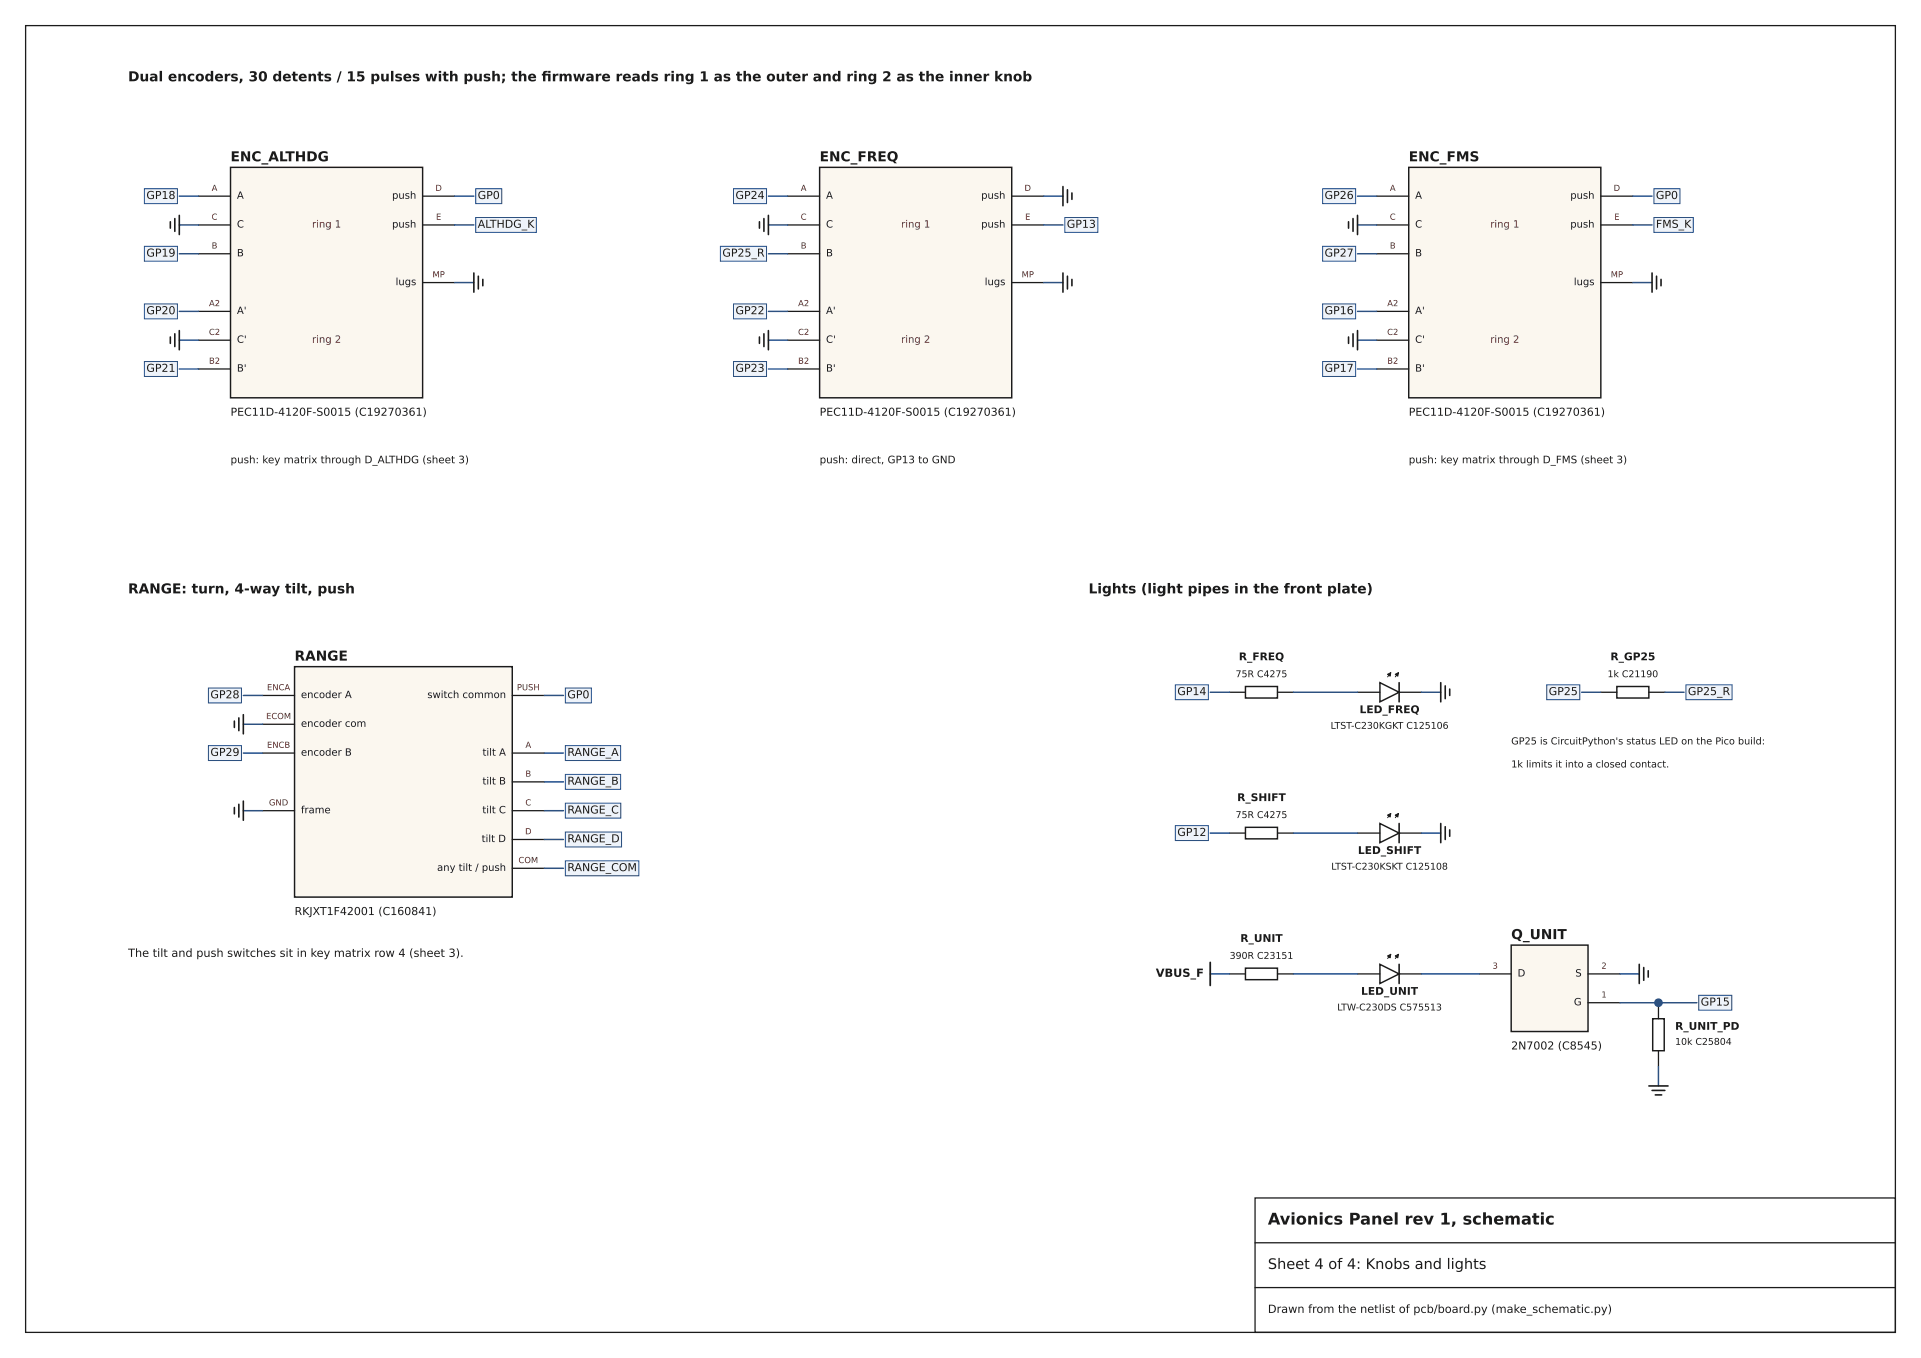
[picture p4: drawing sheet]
<svg xmlns="http://www.w3.org/2000/svg" width="420mm" height="297mm" viewBox="0 0 420 297" stroke-linecap="round" stroke-linejoin="round" font-family="sans-serif">
<path d="M5.6 5.6h408.8v285.8h-408.8zM274.4 262h140v29.4h-140z" fill="none" stroke="#1b1b1b" stroke-width=".28"/>
<g fill="#fbf7ef" stroke="#1b1b1b" stroke-width=".32">
<path d="M50.4 36.6h42v50.4h-42z"/>
<path d="M179.2 36.6h42v50.4h-42z"/>
<path d="M308 36.6h42v50.4h-42z"/>
<path d="M64.4 145.8h47.6v50.4h-47.6z"/>
</g>
<path d="M272.3 150.1h7v2.6h-7z" fill="none" stroke="#1b1b1b" stroke-width=".32"/>
<path d="M301.7 149.3l4.2 2.1-4.2 2.1z" fill="#fff" stroke="#1b1b1b" stroke-width=".32"/>
<path d="M272.3 180.9h7v2.6h-7z" fill="none" stroke="#1b1b1b" stroke-width=".32"/>
<path d="M301.7 180.1l4.2 2.1-4.2 2.1z" fill="#fff" stroke="#1b1b1b" stroke-width=".32"/>
<path d="M272.3 211.7h7v2.6h-7z" fill="none" stroke="#1b1b1b" stroke-width=".32"/>
<path d="M301.7 210.9l4.2 2.1-4.2 2.1z" fill="#fff" stroke="#1b1b1b" stroke-width=".32"/>
<path d="M330.4 206.7h16.8v18.9h-16.8z" fill="#fbf7ef" stroke="#1b1b1b" stroke-width=".32"/>
<path d="M353.5 150.1h7v2.6h-7zM361.3 222.8h2.6v7h-2.6z" fill="none" stroke="#1b1b1b" stroke-width=".32"/>
<g fill="none" stroke="#1b1b1b" stroke-width=".28">
<path d="M43.4 42.9h7M43.4 49.2h7M43.4 55.5h7M92.4 42.9h7M92.4 49.2h7M172.2 42.9h7M172.2 49.2h7M172.2 55.5h7M221.2 42.9h7M221.2 49.2h7M301 42.9h7M301 49.2h7"/>
<path d="M301 55.5h7M350 42.9h7M350 49.2h7M43.4 68.1h7M43.4 74.4h7M92.4 61.8h7M172.2 68.1h7M172.2 74.4h7M221.2 61.8h7M301 68.1h7M301 74.4h7M350 61.8h7"/>
<path d="M43.4 80.7h7M172.2 80.7h7M301 80.7h7M57.4 152.1h7M57.4 158.4h7M112 152.1h7M268.8 151.4h3.5M279.3 151.4h3.5M296.8 151.4h4.9M305.9 151.4h4.9M350 151.4h3.5M360.5 151.4h3.5"/>
<path d="M57.4 164.7h7M57.4 177.3h7M112 164.7h7M112 177.3h7M112 171h7M112 183.6h7M112 189.9h7M268.8 182.2h3.5M279.3 182.2h3.5M296.8 182.2h4.9M305.9 182.2h4.9M268.8 213h3.5"/>
<path d="M279.3 213h3.5M296.8 213h4.9M305.9 213h4.9M323.4 213h7M347.2 213h7M347.2 219.3h7M362.6 219.3v3.5M362.6 229.8v3.5M274.4 271.8h140M274.4 281.6h140"/>
</g>
<g fill="none" stroke="#1f4e8c" stroke-width=".32">
<path d="M39.2 42.9h4.2M39.2 49.2h4.2M39.2 55.5h4.2M99.4 42.9h4.2M99.4 49.2h4.2M168 42.9h4.2M168 49.2h4.2M168 55.5h4.2M228.2 42.9h4.2M228.2 49.2h4.2M296.8 42.9h4.2M296.8 49.2h4.2"/>
<path d="M296.8 55.5h4.2M357 42.9h4.2M357 49.2h4.2M39.2 68.1h4.2M39.2 74.4h4.2M99.4 61.8h4.2M168 68.1h4.2M168 74.4h4.2M228.2 61.8h4.2M296.8 68.1h4.2M296.8 74.4h4.2M357 61.8h4.2"/>
<path d="M39.2 80.7h4.2M168 80.7h4.2M296.8 80.7h4.2M53.2 152.1h4.2M53.2 158.4h4.2M119 152.1h4.2M264.6 151.4h4.2M282.8 151.4h14M310.8 151.4h4.2M345.8 151.4h4.2M364 151.4h4.2M53.2 164.7h4.2"/>
<path d="M53.2 177.3h4.2M119 164.7h4.2M119 177.3h4.2M119 171h4.2M119 183.6h4.2M119 189.9h4.2M264.6 182.2h4.2M282.8 182.2h14M310.8 182.2h4.2M264.6 213h4.2M282.8 213h14M310.8 213h12.6"/>
<path d="M354.2 213h4.2M354.2 219.3h16.8M362.6 233.3v4.2"/>
</g>
<g fill="none" stroke="#1b1b1b" stroke-width=".35">
<path d="M37.2 48.5v1.4M38.2 47.8v2.8M39.2 47.1v4.2M103.6 59.7v4.2M166 48.5v1.4M167 47.8v2.8M168 47.1v4.2M232.4 40.8v4.2M232.4 59.7v4.2M233.4 41.5v2.8M234.4 42.2v1.4M294.8 48.5v1.4"/>
<path d="M295.8 47.8v2.8M296.8 47.1v4.2M361.2 59.7v4.2M37.2 73.7v1.4M38.2 73v2.8M39.2 72.3v4.2M104.6 60.4v2.8M105.6 61.1v1.4M166 73.7v1.4M167 73v2.8M168 72.3v4.2M233.4 60.4v2.8"/>
<path d="M234.4 61.1v1.4M294.8 73.7v1.4M295.8 73v2.8M296.8 72.3v4.2M362.2 60.4v2.8M363.2 61.1v1.4M51.2 157.7v1.4M52.2 157v2.8M53.2 156.3v4.2M305.9 149.3v4.2M315 149.3v4.2M316 150v2.8"/>
<path d="M317 150.7v1.4M51.2 176.6v1.4M52.2 175.9v2.8M53.2 175.2v4.2M305.9 180.1v4.2M315 180.1v4.2M316 180.8v2.8M317 181.5v1.4M305.9 210.9v4.2M358.4 210.9v4.2M359.4 211.6v2.8M360.4 212.3v1.4"/>
<path d="M360.5 237.5h4.2M361.2 238.5h2.8M361.9 239.5h1.4"/>
</g>
<path d="M264.6 210.5v5" fill="none" stroke="#1b1b1b" stroke-width=".39"/>
<g fill="#eef3fa" stroke="#1f4e8c" stroke-width=".22">
<path d="M31.6 41.3h7.2v3.2h-7.2z"/>
<path d="M31.6 53.9h7.2v3.2h-7.2z"/>
<path d="M31.6 66.5h7.2v3.2h-7.2z"/>
<path d="M31.6 79.1h7.2v3.2h-7.2z"/>
<path d="M104 41.3h5.7v3.2h-5.7z"/>
<path d="M104 47.6h13.3v3.2h-13.3z"/>
<path d="M160.4 41.3h7.2v3.2h-7.2z"/>
<path d="M157.5 53.9h10.1v3.2h-10.1z"/>
<path d="M160.4 66.5h7.2v3.2h-7.2z"/>
<path d="M160.4 79.1h7.2v3.2h-7.2z"/>
<path d="M232.8 47.6h7.2v3.2h-7.2z"/>
<path d="M289.2 41.3h7.2v3.2h-7.2z"/>
<path d="M289.2 53.9h7.2v3.2h-7.2z"/>
<path d="M289.2 66.5h7.2v3.2h-7.2z"/>
<path d="M289.2 79.1h7.2v3.2h-7.2z"/>
<path d="M361.6 41.3h5.7v3.2h-5.7z"/>
<path d="M361.6 47.6h8.6v3.2h-8.6z"/>
<path d="M45.6 150.5h7.2v3.2h-7.2z"/>
<path d="M45.6 163.1h7.2v3.2h-7.2z"/>
<path d="M123.6 150.5h5.7v3.2h-5.7z"/>
<path d="M123.6 163.1h12.1v3.2h-12.1z"/>
<path d="M123.6 169.4h12.1v3.2h-12.1z"/>
<path d="M123.6 175.7h12.1v3.2h-12.1z"/>
<path d="M123.6 182h12.3v3.2h-12.3z"/>
<path d="M123.6 188.3h16.1v3.2h-16.1z"/>
<path d="M257 149.8h7.2v3.2h-7.2z"/>
</g>
<path d="M304.1 147.1l-.7 .9M305.8 147.1l-.7 .9" fill="none" stroke="#1b1b1b" stroke-width=".22"/>
<g fill="#1b1b1b" stroke="#1b1b1b" stroke-width=".22">
<path d="M303.4 147.5l.7-.4-.2 .8z"/>
<path d="M305 147.5l.8-.4-.2 .8z"/>
</g>
<path d="M257 180.6h7.2v3.2h-7.2z" fill="#eef3fa" stroke="#1f4e8c" stroke-width=".22"/>
<path d="M304.1 177.9l-.7 .9M305.8 177.9l-.7 .9M304.1 208.7l-.7 .9M305.8 208.7l-.7 .9" fill="none" stroke="#1b1b1b" stroke-width=".22"/>
<g fill="#1b1b1b" stroke="#1b1b1b" stroke-width=".22">
<path d="M303.4 178.3l.7-.4-.2 .8z"/>
<path d="M305 178.3l.8-.4-.2 .8z"/>
<path d="M303.4 209.1l.7-.4-.2 .8z"/>
<path d="M305 209.1l.8-.4-.2 .8z"/>
</g>
<circle cx="362.6" cy="219.3" r=".77" fill="#1f4e8c" stroke="#1f4e8c" stroke-width=".35"/>
<g fill="#eef3fa" stroke="#1f4e8c" stroke-width=".22">
<path d="M371.4 217.7h7.2v3.2h-7.2z"/>
<path d="M338.2 149.8h7.2v3.2h-7.2z"/>
<path d="M368.6 149.8h10.1v3.2h-10.1z"/>
</g>
<text font-size="3.5" fill="#1b1b1b" x="277.2" y="267.8">Avionics Panel rev 1, schematic</text>
<text font-size="3.2" fill="#1b1b1b" x="277.2" y="277.5">Sheet 4 of 4: Knobs and lights</text>
<g font-size="3" fill="#1b1b1b">
<text x="28" y="17.8">Dual encoders, 30 detents / 15 pulses with push; the frmware reads ring 1 as the outer and ring 2 as the inner knob</text>
<text x="118.4" y="17.8">i</text>
<text x="50.4" y="35.3">ENC_ALTHDG</text>
<text x="179.2" y="35.3">ENC_FREQ</text>
<text x="308" y="35.3">ENC_FMS</text>
<text x="28" y="129.8">RANGE: turn, 4-way tilt, push</text>
<text x="238" y="129.8">Lights (light pipes in the front plate)</text>
<text x="64.4" y="144.5">RANGE</text>
<text x="330.4" y="205.4">Q_UNIT</text>
</g>
<g font-size="2.5" fill="#1b1b1b">
<text x="28" y="209.3">The tilt and push switches sit in key matrix row 4 (sheet 3).</text>
<text x="252.7" y="213.6">VBUS_F</text>
<text x="277.2" y="287.1">Drawn from the netlist of pcb/board.py (make_schematic.py)</text>
</g>
<g font-size="2.4" fill="#1b1b1b">
<text x="32" y="43.5">GP18</text>
<text x="104.4" y="43.5">GP0</text>
<text x="160.8" y="43.5">GP24</text>
<text x="289.6" y="43.5">GP26</text>
<text x="362" y="43.5">GP0</text>
<text x="104.4" y="49.8">ALTHDG_K</text>
<text x="233.2" y="49.8">GP13</text>
<text x="362" y="49.8">FMS_K</text>
<text x="32" y="56.1">GP19</text>
<text x="157.9" y="56.1">GP25_R</text>
<text x="289.6" y="56.1">GP27</text>
<text x="32" y="68.7">GP20</text>
<text x="160.8" y="68.7">GP22</text>
<text x="289.6" y="68.7">GP16</text>
<text x="32" y="81.3">GP21</text>
<text x="160.8" y="81.3">GP23</text>
<text x="289.6" y="81.3">GP17</text>
<text x="50.4" y="90.9">PEC11D-4120F-S0015 (C19270361)</text>
<text x="179.2" y="90.9">PEC11D-4120F-S0015 (C19270361)</text>
<text x="308" y="90.9">PEC11D-4120F-S0015 (C19270361)</text>
<text x="46" y="152.7">GP28</text>
<text x="124" y="152.7">GP0</text>
<text x="257.4" y="152">GP14</text>
<text x="338.6" y="152">GP25</text>
<text x="369" y="152">GP25_R</text>
<text x="46" y="165.3">GP29</text>
<text x="124" y="165.3">RANGE_A</text>
<text x="124" y="171.6">RANGE_B</text>
<text x="124" y="177.9">RANGE_C</text>
<text x="124" y="184.2">RANGE_D</text>
<text x="257.4" y="182.8">GP12</text>
<text x="124" y="190.5">RANGE_COM</text>
<text x="64.4" y="200.1">RKJXT1F42001 (C160841)</text>
<text x="371.8" y="219.9">GP15</text>
<text x="330.4" y="229.5">2N7002 (C8545)</text>
</g>
<g font-size="2.3" fill="#1b1b1b">
<text x="50.4" y="101.3">push: key matrix through D_ALTHDG (sheet 3)</text>
<text x="179.2" y="101.3">push: direct, GP13 to GND</text>
<text x="308" y="101.3">push: key matrix through D_FMS (sheet 3)</text>
<text x="270.9" y="144.4">R_FREQ</text>
<text x="352.1" y="144.4">R_GP25</text>
<text x="297.2" y="156">LED_FREQ</text>
<text x="270.5" y="175.2">R_SHIFT</text>
<text x="296.9" y="186.8">LED_SHIFT</text>
<text x="271.2" y="206">R_UNIT</text>
<text x="297.6" y="217.6">LED_UNIT</text>
<text x="366.2" y="225.2">R_UNIT_PD</text>
</g>
<g font-size="2.2" fill="#1b1b1b">
<text x="51.8" y="43.5">A</text>
<text x="85.7" y="43.5">push</text>
<text x="180.6" y="43.5">A</text>
<text x="214.5" y="43.5">push</text>
<text x="309.4" y="43.5">A</text>
<text x="343.3" y="43.5">push</text>
<text x="51.8" y="49.8">C</text>
<text x="85.7" y="49.8">push</text>
<text x="180.6" y="49.8">C</text>
<text x="214.5" y="49.8">push</text>
<text x="309.4" y="49.8">C</text>
<text x="343.3" y="49.8">push</text>
<text x="51.8" y="56.1">B</text>
<text x="180.6" y="56.1">B</text>
<text x="309.4" y="56.1">B</text>
<text x="86.5" y="62.4">lugs</text>
<text x="215.3" y="62.4">lugs</text>
<text x="344.1" y="62.4">lugs</text>
<text x="51.8" y="68.7">A'</text>
<text x="180.6" y="68.7">A'</text>
<text x="309.4" y="68.7">A'</text>
<text x="51.8" y="75">C'</text>
<text x="180.6" y="75">C'</text>
<text x="309.4" y="75">C'</text>
<text x="51.8" y="81.3">B'</text>
<text x="180.6" y="81.3">B'</text>
<text x="309.4" y="81.3">B'</text>
<text x="65.8" y="152.7">encoder A</text>
<text x="93.4" y="152.7">switch common</text>
<text x="65.8" y="159">encoder com</text>
<text x="65.8" y="165.3">encoder B</text>
<text x="105.5" y="165.3">tilt A</text>
<text x="105.5" y="171.6">tilt B</text>
<text x="65.8" y="177.9">frame</text>
<text x="105.5" y="177.9">tilt C</text>
<text x="105.3" y="184.2">tilt D</text>
<text x="95.6" y="190.5">any tilt / push</text>
<text x="331.8" y="213.6">D</text>
<text x="344.4" y="213.6">S</text>
<text x="344.1" y="219.9">G</text>
</g>
<g font-size="2.2" fill="#7a1f1f">
<text x="68.2" y="49.8">ring 1</text>
<text x="197" y="49.8">ring 1</text>
<text x="325.8" y="49.8">ring 1</text>
<text x="68.2" y="75">ring 2</text>
<text x="197" y="75">ring 2</text>
<text x="325.8" y="75">ring 2</text>
</g>
<g font-size="2.1" fill="#1b1b1b">
<text x="330.4" y="162.8">GP25 is CircuitPython's status LED on the Pico build:</text>
<text x="330.4" y="167.8">1k limits it into a closed contact.</text>
</g>
<g font-size="2" fill="#1b1b1b">
<text x="270.1" y="148.1">75R C4275</text>
<text x="351.5" y="148.1">1k C21190</text>
<text x="290.9" y="159.4">LTST-C230KGKT C125106</text>
<text x="270.1" y="178.9">75R C4275</text>
<text x="291.1" y="190.2">LTST-C230KSKT C125108</text>
<text x="268.8" y="209.7">390R C23151</text>
<text x="292.4" y="221">LTW-C230DS C575513</text>
<text x="366.2" y="228.5">10k C25804</text>
</g>
<g font-size="1.8" fill="#7a1f1f">
<text x="46.3" y="41.8">A</text>
<text x="95.2" y="41.8">D</text>
<text x="175.1" y="41.8">A</text>
<text x="224" y="41.8">D</text>
<text x="303.9" y="41.8">A</text>
<text x="352.8" y="41.8">D</text>
<text x="46.3" y="48.1">C</text>
<text x="95.3" y="48.1">E</text>
<text x="175.1" y="48.1">C</text>
<text x="224.1" y="48.1">E</text>
<text x="303.9" y="48.1">C</text>
<text x="352.9" y="48.1">E</text>
<text x="46.3" y="54.4">B</text>
<text x="175.1" y="54.4">B</text>
<text x="303.9" y="54.4">B</text>
<text x="94.6" y="60.7">MP</text>
<text x="223.4" y="60.7">MP</text>
<text x="352.2" y="60.7">MP</text>
<text x="45.7" y="67">A2</text>
<text x="174.5" y="67">A2</text>
<text x="303.3" y="67">A2</text>
<text x="45.7" y="73.3">C2</text>
<text x="174.5" y="73.3">C2</text>
<text x="303.3" y="73.3">C2</text>
<text x="45.7" y="79.6">B2</text>
<text x="174.5" y="79.6">B2</text>
<text x="303.3" y="79.6">B2</text>
<text x="58.4" y="151">ENCA</text>
<text x="113" y="151">PUSH</text>
<text x="58.2" y="157.3">ECOM</text>
<text x="58.4" y="163.6">ENCB</text>
<text x="114.9" y="163.6">A</text>
<text x="114.9" y="169.9">B</text>
<text x="58.8" y="176.2">GND</text>
<text x="114.9" y="176.2">C</text>
<text x="114.8" y="182.5">D</text>
<text x="113.4" y="188.8">COM</text>
<text x="326.3" y="211.9">3</text>
<text x="350.1" y="211.9">2</text>
<text x="350.1" y="218.2">1</text>
</g>
</svg>
